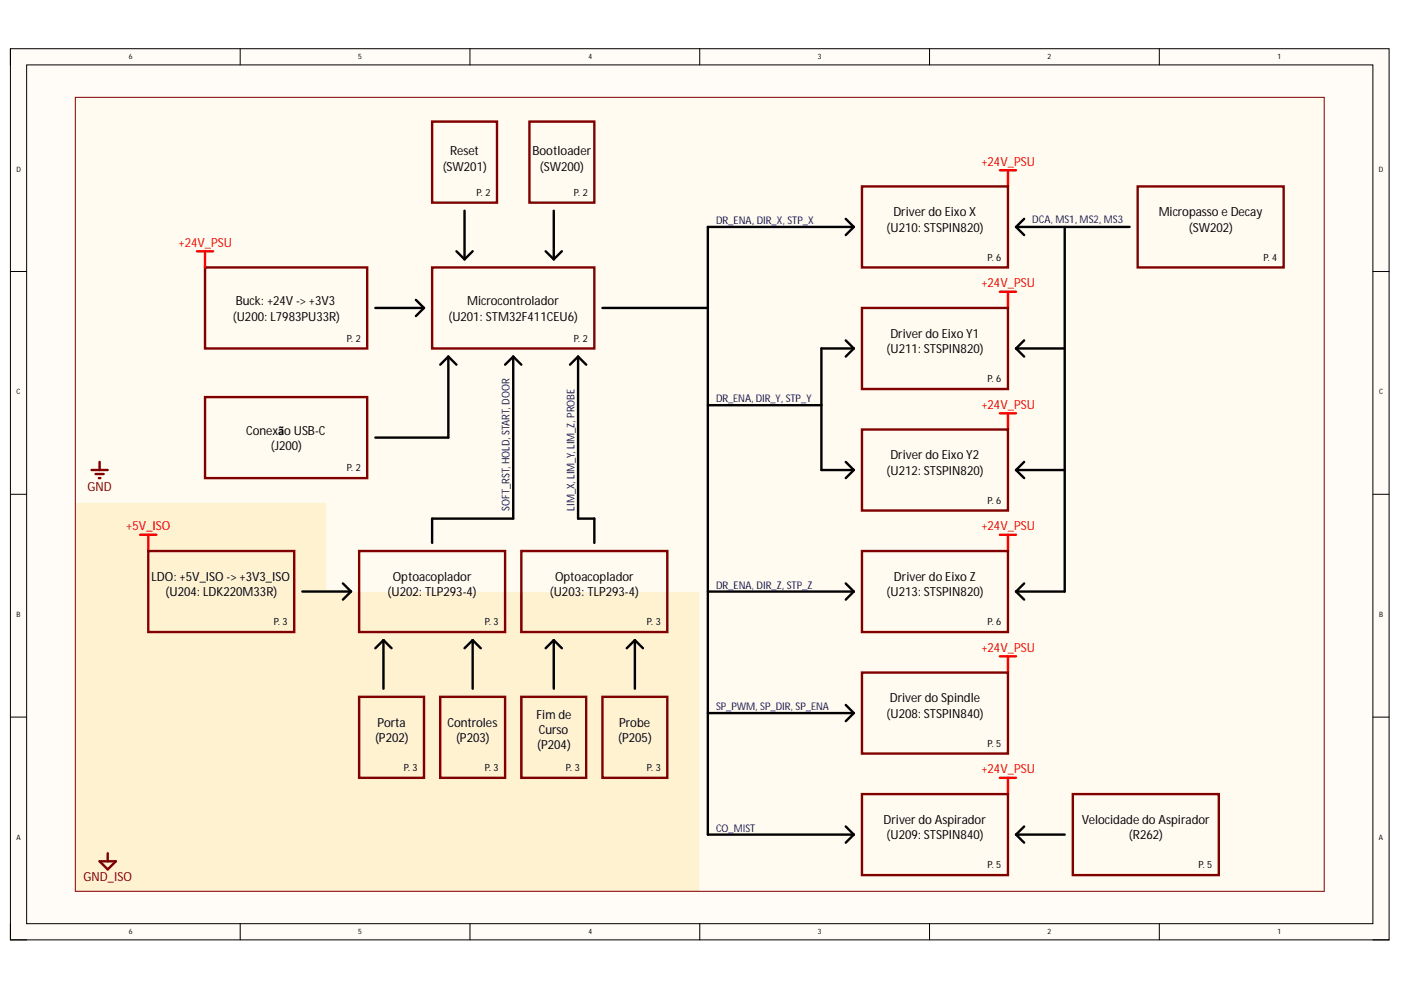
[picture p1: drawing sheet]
<svg xmlns="http://www.w3.org/2000/svg" width="297mm" height="210mm" viewBox="0 0 297 210" stroke-linecap="round" stroke-linejoin="round" font-family="sans-serif">
<path d="M2.2 10.3h292.3v189h-292.3z" fill-rule="evenodd" fill="#fffcf8"/>
<path d="M2.2 10.3h292.3v189h-292.3z" fill="none" stroke="#000" stroke-width=".21"/>
<path d="M5.6 13.8h285.5v182h-285.5z" fill-rule="evenodd" fill="#fffcf8"/>
<g fill="none" stroke="#000" stroke-width=".21">
<path d="M2.2 10.3v3.5M5.6 13.8h285.5v182h-285.5zM50.9 10.3v3.5M99.6 10.3v3.5M148.4 10.3v3.5M197.1 10.3v3.5M245.8 10.3v3.5M2.2 57.6h3.4M291.1 57.6h3.4M2.2 104.8h3.4M291.1 104.8h3.4M2.2 152h3.4"/>
<path d="M291.1 152h3.4M2.2 195.8v3.5h3.4M50.9 195.8v3.5M99.6 195.8v3.5M148.4 195.8v3.5M197.1 195.8v3.5M245.8 195.8v3.5M291.1 199.3h3.4"/>
</g>
<path d="M16 106.5h53.3v18.9h79.1v63.6h-132.4z" fill-rule="evenodd" fill="#fff2d0"/>
<path d="M16 106.5h53.3v18.9h79.1v63.6h-132.4z" fill="none" stroke="#fff2d0" stroke-width=".21"/>
<path d="M16 20.6h264.8v168.4h-132.4v-63.6h-79.1v-18.9h-53.3z" fill-rule="evenodd" fill="#fffbf1"/>
<path d="M16 20.6h264.8v168.4h-132.4v-63.6h-79.1v-18.9h-53.3z" fill="none" stroke="#fffbf1" stroke-width=".21"/>
<g fill="none" stroke="#800000" stroke-width=".51">
<path d="M91.6 25.8h13.8v17.2h-13.8zM112.3 25.8h13.7v17.2h-13.7zM182.8 39.5h30.9v17.2h-30.9zM241.2 39.5h31v17.2h-31zM43.5 56.7h34.4v17.2h-34.4zM91.6 56.7h34.4v17.2h-34.4zM182.8 65.3h30.9v17.2h-30.9zM19.4 99.7h3.4M21.1 97.9v1.8M43.5 84.2h34.4v17.2h-34.4zM182.8 91.1h30.9v17.1h-30.9zM20.3 100.5h1.7"/>
<path d="M20.9 101.4h.4M31.4 116.8h31v17.2h-31zM76.1 116.8h31v17.2h-31zM110.5 116.8h31v17.2h-31zM182.8 116.8h30.9v17.2h-30.9zM76.1 147.7h13.8v17.2h-13.8zM93.3 147.7h13.8v17.2h-13.8zM110.5 147.7h13.8v17.2h-13.8zM127.7 147.7h13.8v17.2h-13.8zM182.8 142.6h30.9v17.2h-30.9zM182.8 168.4h30.9v17.1h-30.9zM227.5 168.4h30.9v17.1h-30.9z"/>
<path d="M21.1 182.6h3.5l-1.8 1.7zM22.8 180.9v1.7"/>
</g>
<g fill="none" stroke="#f00" stroke-width=".51">
<path d="M212 36.1h3.4M213.7 36.1v3.4M41.8 53.3h3.4M43.5 53.3v3.4M212 61.9h3.4M213.7 61.9v3.4M212 87.6h3.4M213.7 87.6v3.5M29.7 113.4h3.5M31.4 113.4v3.4M212 113.4h3.4M213.7 113.4v3.4"/>
<path d="M212 139.2h3.4M213.7 139.2v3.4M212 164.9h3.4M213.7 164.9v3.5"/>
</g>
<g fill="none" stroke="#000" stroke-width=".51">
<path d="M96.8 53.3l1.7 1.7M98.5 44.7v10.3M100.2 53.3l-1.7 1.7M115.7 53.3l1.7 1.7M117.4 44.7v10.3M119.1 53.3l-1.7 1.7M179.3 46.4l1.7 1.7M181 48.1h-30.9v128.9h30.9M181 48.1l-1.7 1.7M215.4 48.1h24.1M215.4 48.1l1.7 1.7M217.1 46.4l-1.7 1.7"/>
<path d="M225.7 48.1v77.3h-10.3M79.6 65.3h10.3M88.2 63.6l1.7 1.7M89.9 65.3l-1.7 1.7M95.1 75.6l-1.8 1.7M95.1 75.6l1.7 1.7M95.1 75.6v17.2h-15.5M108.8 75.6l-1.7 1.7M108.8 75.6l1.7 1.7M108.8 75.6v34.4h-17.2v5.1M122.6 75.6l-1.8 1.7M122.6 75.6l1.7 1.7"/>
<path d="M122.6 75.6v34.4h3.4v5.1M127.7 65.3h22.4M179.3 72.2l1.7 1.7M181 73.9l-1.7 1.7M181 73.9h-6.8v25.8h6.8M215.4 73.9h10.3M215.4 73.9l1.7 1.7M217.1 72.2l-1.7 1.7M150.1 85.9h24.1M179.3 97.9l1.7 1.8M181 99.7l-1.7 1.7M215.4 99.7l1.7 1.7"/>
<path d="M215.4 99.7h10.3M217.1 97.9l-1.7 1.8M64.1 125.4h10.3M72.7 123.7l1.7 1.7M74.4 125.4l-1.7 1.7M81.3 135.7v10.3M81.3 135.7l-1.7 1.7M81.3 135.7l1.7 1.7M100.2 135.7v10.3M100.2 135.7l-1.7 1.7M100.2 135.7l1.7 1.7M117.4 135.7v10.3"/>
<path d="M117.4 135.7l-1.7 1.7M117.4 135.7l1.7 1.7M134.6 135.7v10.3M134.6 135.7l-1.7 1.7M134.6 135.7l1.7 1.7M150.1 125.4h30.9M179.3 123.7l1.7 1.7M181 125.4l-1.7 1.7M215.4 125.4l1.7 1.7M217.1 123.7l-1.7 1.7M150.1 151.2h30.9M179.3 149.5l1.7 1.7"/>
<path d="M181 151.2l-1.7 1.7M179.3 175.2l1.7 1.8M181 177l-1.7 1.7M215.4 177h10.3M215.4 177l1.7 1.7M217.1 175.2l-1.7 1.8"/>
</g>
<path d="M16 20.6h264.8v168.4h-264.8z" fill="none" stroke="#800000" stroke-width=".21"/>
<g font-size="2.7">
<text x="95.4" y="33">Reset</text>
<text x="112.9" y="33">Bootloader</text>
<text x="93.9" y="36.3">(SW201)</text>
<text x="114.5" y="36.3">(SW200)</text>
<text x="189.4" y="45.8">Driver do Eixo X</text>
<text x="245.7" y="45.8">Micropasso e Decay</text>
<text x="188" y="49.1">(U210: STSPIN820)</text>
<text x="252.1" y="49.1">(SW202)</text>
<text x="50" y="64.7">Buck: +24V -&gt; +3V3</text>
<text x="99.1" y="64.7">Microcontrolador</text>
<text x="49.4" y="68">(U200: L7983PU33R)</text>
<text x="95.1" y="68">(U201: STM32F411CEU6)</text>
<text x="188.8" y="71.6">Driver do Eixo Y1</text>
<text x="188" y="74.9">(U211: STSPIN820)</text>
<text x="52.2" y="92.2">Conexão USB-C</text>
<text x="57.4" y="95.5">(J200)</text>
<text x="188" y="100.7">(U212: STSPIN820)</text>
<text x="188.8" y="97.4">Driver do Eixo Y2</text>
<text x="32.1" y="123.2">LDO: +5V_ISO -&gt; +3V3_ISO</text>
<text x="83.3" y="123.2">Optoacoplador</text>
<text x="117.7" y="123.2">Optoacoplador</text>
<text x="189.5" y="123.2">Driver do Eixo Z</text>
<text x="35.1" y="126.4">(U204: LDK220M33R)</text>
<text x="82.2" y="126.4">(U202: TLP293-4)</text>
<text x="116.6" y="126.4">(U203: TLP293-4)</text>
<text x="188" y="126.4">(U213: STSPIN820)</text>
<text x="188.7" y="148.9">Driver do Spindle</text>
<text x="80" y="154.1">Porta</text>
<text x="94.9" y="154.1">Controles</text>
<text x="113.7" y="152.4">Fim de</text>
<text x="114.2" y="155.6">Curso</text>
<text x="131.3" y="154.1">Probe</text>
<text x="188" y="152.2">(U208: STSPIN840)</text>
<text x="79.5" y="157.3">(P202)</text>
<text x="96.7" y="157.3">(P203)</text>
<text x="113.9" y="158.9">(P204)</text>
<text x="131.1" y="157.3">(P205)</text>
<text x="187.3" y="174.7">Driver do Aspirador</text>
<text x="188" y="177.9">(U209: STSPIN840)</text>
<text x="229.4" y="174.7">Velocidade do Aspirador</text>
<text x="239.4" y="177.9">(R262)</text>
</g>
<g font-size="2.7" fill="#f00">
<text x="208.1" y="35.1">+24V_PSU</text>
<text x="37.9" y="52.3">+24V_PSU</text>
<text x="208.1" y="60.9">+24V_PSU</text>
<text x="208.1" y="86.7">+24V_PSU</text>
<text x="26.8" y="112.4">+5V_ISO</text>
<text x="208.1" y="112.4">+24V_PSU</text>
<text x="208.1" y="138.2">+24V_PSU</text>
<text x="208.1" y="164">+24V_PSU</text>
</g>
<g font-size="2.7" fill="#800000">
<text x="18.5" y="104.1">GND</text>
<text x="17.7" y="186.9">GND_ISO</text>
</g>
<g font-size="2.2" fill="#000080">
<text x="151.8" y="47.5">DR_ENA, DIR_X, STP_X</text>
<text x="218.9" y="47.3">DCA, MS1, MS2, MS3</text>
<text x="151.8" y="85.3">DR_ENA, DIR_Y, STP_Y</text>
<text x="108" y="108.3" transform="rotate(-90 108 108.3)">SOFT_RST, HOLD, START, DOOR</text>
<text x="121.8" y="108.3" transform="rotate(-90 121.8 108.3)">LIM_X, LIM_Y, LIM_Z, PROBE</text>
<text x="151.8" y="124.8">DR_ENA, DIR_Z, STP_Z</text>
<text x="151.8" y="150.6">SP_PWM, SP_DIR, SP_ENA</text>
<text x="151.8" y="176.3">CO_MIST</text>
</g>
<g font-size="2.1">
<text x="101.1" y="41.5">P. 2</text>
<text x="121.7" y="41.5">P. 2</text>
<text x="209.4" y="55.3">P. 6</text>
<text x="267.9" y="55.3">P. 4</text>
<text x="73.6" y="72.5">P. 2</text>
<text x="121.7" y="72.5">P. 2</text>
<text x="209.4" y="81">P. 6</text>
<text x="73.6" y="99.9">P. 2</text>
<text x="209.4" y="106.8">P. 6</text>
<text x="58.1" y="132.6">P. 3</text>
<text x="102.8" y="132.6">P. 3</text>
<text x="137.2" y="132.6">P. 3</text>
<text x="209.4" y="132.6">P. 6</text>
<text x="209.4" y="158.3">P. 5</text>
<text x="85.6" y="163.5">P. 3</text>
<text x="102.8" y="163.5">P. 3</text>
<text x="120" y="163.5">P. 3</text>
<text x="137.2" y="163.5">P. 3</text>
<text x="209.4" y="184.1">P. 5</text>
<text x="254.1" y="184.1">P. 5</text>
</g>
<g font-size="1.6">
<text x="27.3" y="12.6">6</text>
<text x="76" y="12.6">5</text>
<text x="124.7" y="12.6">4</text>
<text x="173.4" y="12.6">3</text>
<text x="222.1" y="12.6">2</text>
<text x="270.8" y="12.6">1</text>
<text x="3.5" y="36.4">D</text>
<text x="292.4" y="36.4">D</text>
<text x="3.5" y="83.6">C</text>
<text x="292.4" y="83.6">C</text>
<text x="3.5" y="130.8">B</text>
<text x="292.4" y="130.8">B</text>
<text x="3.5" y="178.1">A</text>
<text x="292.4" y="178.1">A</text>
<text x="27.3" y="198.1">6</text>
<text x="76" y="198.1">5</text>
<text x="124.7" y="198.1">4</text>
<text x="173.4" y="198.1">3</text>
<text x="222.1" y="198.1">2</text>
<text x="270.8" y="198.1">1</text>
</g>
</svg>
